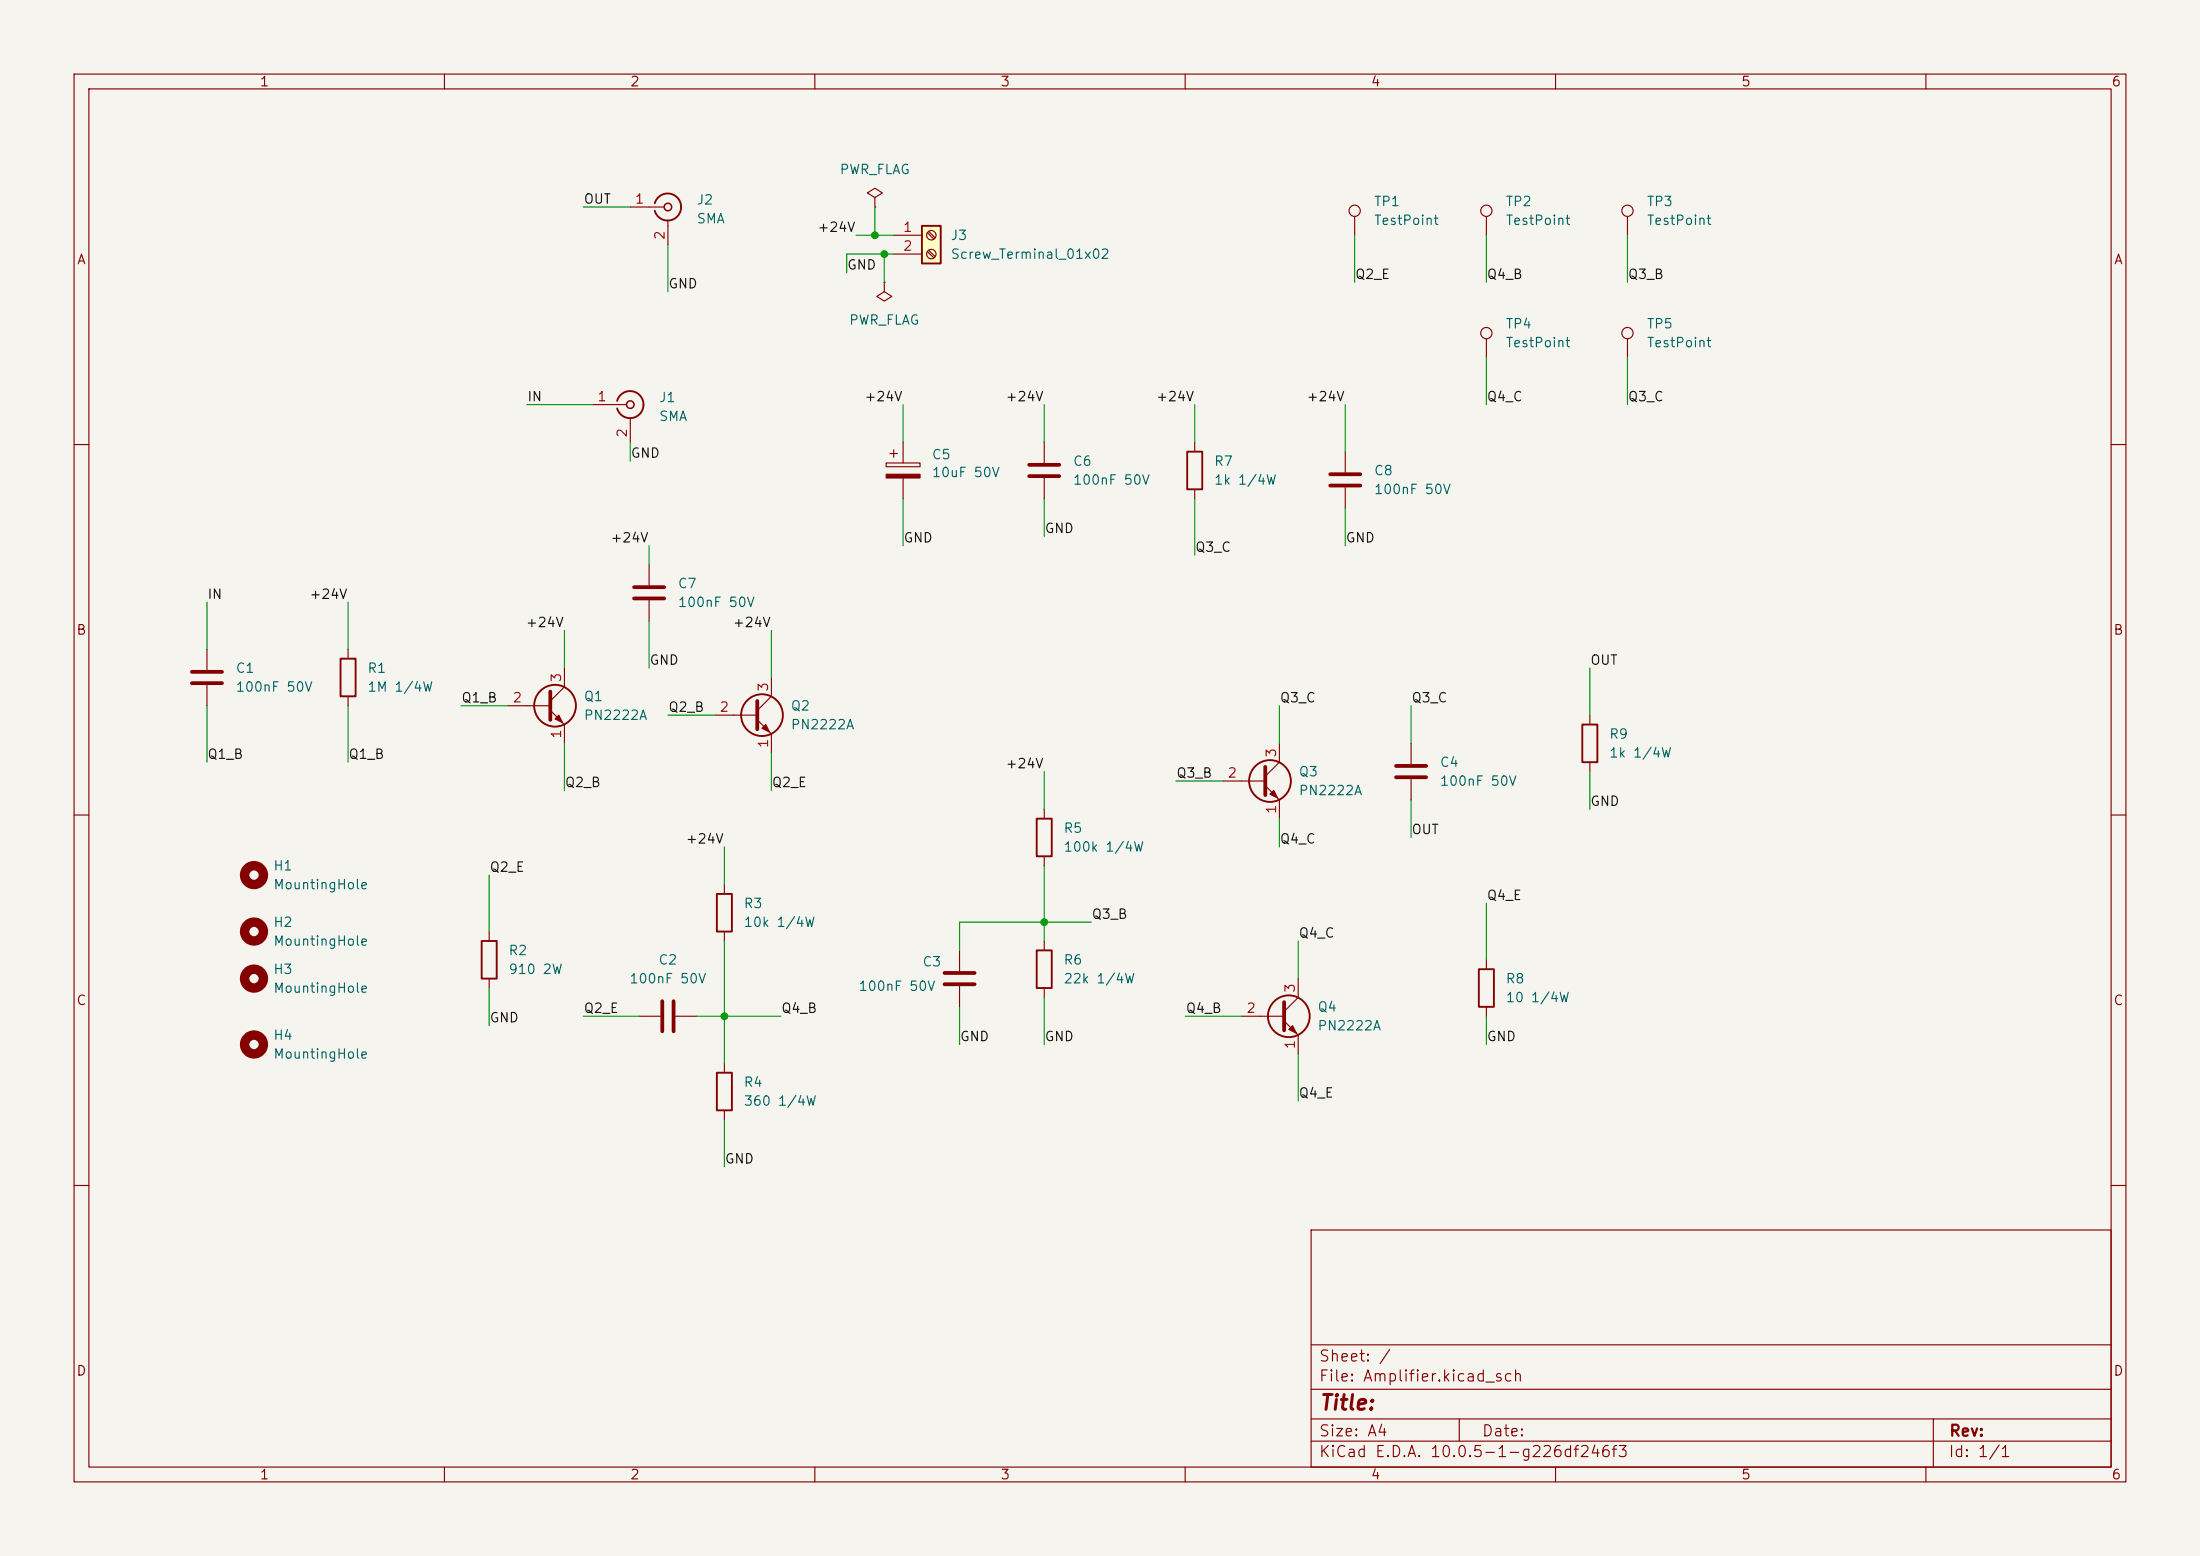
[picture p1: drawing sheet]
<svg xmlns="http://www.w3.org/2000/svg" width="297mm" height="210mm" viewBox="0 0 297 210" stroke-linecap="round" stroke-linejoin="round" font-family="sans-serif">
<path d="M0 0h297v210h-297z" fill="#f5f4ef" stroke="#f5f4ef" stroke-width=".14"/>
<g fill="none" stroke="#840000" stroke-width=".15">
<path d="M10 10h277v190h-277zM12 12h273v186h-273zM60 10v2M110 10v2M160 10v2M210 10v2M260 10v2M80 54.6h4.6M85.1 56.4v3.3M10 60h2M285 60h2M214.6 96.5v1.3"/>
<path d="M10 110h2M97.8 119.4v1.3M141 109.2v1.3M141 115.6v1.2M165.1 105.4h5.7M170.8 106l1.9 2v2.5M172.7 100.3v2.6l-1.9 1.9M190.5 100.3v2.8M190.5 105.2v2.8M214.6 102.9v1.2M285 110h2M66 125.7v1.3"/>
<path d="M66 132.1v1.3M86.4 137.2h2.8M91.2 137.2h2.8M97.8 125.7v1.3M129.5 128.3v2.8M129.5 133.1v2.8M141 127v1.3M141 133.4v1.2M167.6 137.2h5.8M173.4 137.8l1.9 1.9v2.5M175.3 132.1v2.5l-1.9 1.9M200.7 129.5v1.3"/>
<path d="M200.7 135.9v1.3M97.8 143.5v1.3M97.8 149.9v1.2M10 160h2M177 166h108v32h-108zM285 160h2M60 198v2M110 198v2M160 198v2M177 194.5h108M177 191.5h108M177 187.5h108"/>
<path d="M177 181.5h108M197 191.5v3M210 198v2M260 198v2M261 191.5v6.5"/>
</g>
<g fill="none" stroke="#840000" stroke-width=".25">
<path d="M83.3 54.1a1.81 1.81 0 0 1 2.8-1 1.81 1.81 0 0 1 0 3 1.81 1.81 0 0 1-2.8-1M213.6 97.8h2v5.1h-2zM140 110.5h2v5.1h-2zM65 127h2.1v5.1h-2.1zM96.8 120.7h2v5h-2zM140 128.3h2v5.1h-2zM199.6 130.8h2.1v5.1h-2.1zM96.8 144.8h2v5.1h-2z"/>
<circle cx="171.4" cy="105.4" r="2.82"/>
<circle cx="174" cy="137.2" r="2.82"/>
</g>
<g fill="none" stroke="#840000" stroke-width="1.3">
<circle cx="34.3" cy="118.1" r="1.27"/>
<circle cx="34.3" cy="132.1" r="1.27"/>
</g>
<circle cx="85.1" cy="54.6" r=".51" fill="none" stroke="#840000" stroke-width=".2"/>
<path d="M170.8 103.5v3.8M188.5 103.4h4M188.5 104.9h4M89.4 135.1v4.1M90.9 135.1v4.1M127.5 131.3h4.1M127.5 132.8h4.1M173.4 135.3v3.8" fill="none" stroke="#840000" stroke-width=".51"/>
<g fill="#840000" stroke="#840000" stroke-width=".15">
<path d="M174 138.9l.5-.5 .5 1z"/>
<path d="M171.4 107.2l.6-.5 .5 1z"/>
</g>
<path d="M124.5 30.5h2.5v5.1h-2.5z" fill="#ffffc2"/>
<g fill="none" stroke="#840000" stroke-width=".25">
<path d="M88.4 27.4a1.81 1.81 0 0 1 2.8-.9 1.81 1.81 0 0 1 0 2.9 1.81 1.81 0 0 1-2.8-1M124.5 30.5h2.5v5.1h-2.5zM160.3 61h2v5h-2zM46 88.9h2v5.1h-2z"/>
<circle cx="74.9" cy="95.2" r="2.82"/>
<circle cx="102.9" cy="96.5" r="2.82"/>
</g>
<g fill="none" stroke="#840000" stroke-width=".15">
<path d="M85.1 27.9h4.6M90.2 29.7v3.3M118.1 26.7l1-.7-1-.6-1 .6 1 .7v1.2M118.1 27.9h.1M119.4 38.1v1.3l1 .6-1 .6-1-.6 1-.6M119.4 38.1h.1M120.6 31.8h3.9M120.6 34.3h3.9M125.2 31.4l.9 .9M125.2 34l.9 .8M125.4 31.2l.8 .9M125.4 33.8l.8 .8"/>
<path d="M182.9 29.2v2.6M200.7 29.2v2.6M219.7 29.2v2.6M121.9 59.7v2.8M141 59.7v2.8M161.3 59.7v1.3M200.7 45.7v2.6M219.7 45.7v2.6M87.6 76.2v2.8M119.6 62.5h4.6v.5h-4.6zM120.1 61.2h1.1M120.6 60.7v1"/>
<path d="M121.9 64.5v2.8M141 64.5v2.8M161.3 66v1.3M181.6 61v2.8M181.6 65.8v2.8M27.9 87.6v2.8M27.9 92.5v2.8M47 87.6v1.3M47 94v1.3M68.6 95.3h5.7M74.3 95.9l1.9 1.9v2.5M76.2 90.2v2.5l-1.9 1.9"/>
<path d="M87.6 81v2.8M96.5 96.5h5.7M102.2 97.2l1.9 1.9v2.5M104.1 91.4v2.6l-1.9 1.9"/>
<circle cx="125.7" cy="31.7" r=".63"/>
<circle cx="125.7" cy="34.3" r=".63"/>
<circle cx="182.9" cy="28.4" r=".76"/>
<circle cx="200.7" cy="28.4" r=".76"/>
<circle cx="219.7" cy="28.4" r=".76"/>
<circle cx="200.7" cy="45" r=".76"/>
<circle cx="219.7" cy="45" r=".76"/>
</g>
<path d="M85.6 79.2h4.1M138.9 62.7h4.1M138.9 64.3h4.1M179.6 64h4M179.6 65.5h4M25.9 92.2h4.1M25.9 90.7h4.1M74.3 93.3v3.9M85.6 80.8h4.1M102.2 94.6v3.8" fill="none" stroke="#840000" stroke-width=".51"/>
<g fill="#840000" stroke="#840000" stroke-width=".15">
<path d="M119.6 64h4.6v.5h-4.6z"/>
<path d="M102.9 98.3l.5-.5 .5 1z"/>
<path d="M75.4 96.5l.5 1-1-.5z"/>
</g>
<g fill="none" stroke="#840000" stroke-width="1.3">
<circle cx="34.3" cy="125.7" r="1.27"/>
<circle cx="34.3" cy="141" r="1.27"/>
</g>
<circle cx="90.2" cy="27.9" r=".51" fill="none" stroke="#840000" stroke-width=".2"/>
<g fill="none" stroke="#009600" stroke-width=".15">
<path d="M78.7 27.9h6.4M90.2 33v6.4M115.6 31.8h5M118.1 27.9v3.9M119.4 34.3v3.8M120.6 34.3h-6.3v2.5M182.9 31.8v6.3M200.7 31.8v6.3M219.7 31.8v6.3M71.1 54.6h8.9M85.1 59.7v2.5M121.9 54.6v5.1"/>
<path d="M141 54.6v5.1M161.3 54.6v5.1M181.6 54.6v6.4M200.7 48.3v6.3M219.7 48.3v6.3M87.6 73.7v2.5M121.9 67.3v6.4M141 67.3v5.1M161.3 67.3v7.6M181.6 68.6v5.1M27.9 81.3v6.3M27.9 95.3v7.6"/>
<path d="M47 81.3v6.3M47 95.3v7.6M62.2 95.3h6.4M76.2 85.1v5.1M87.6 83.8v6.4M90.2 96.5h6.3M104.1 85.1v6.3M172.7 95.3v5M190.5 95.3v5M214.6 90.2v6.3M66 118.1v7.6M76.2 100.3v6.4"/>
<path d="M97.8 114.3v5.1M104.1 101.6v5.1M141 104.1v5.1M141 116.8v10.2M158.7 105.4h6.4M172.7 110.5v3.8M190.5 108v5M214.6 104.1v5.1M66 133.4v5M78.7 137.2h7.7M94 137.2h11.4M97.8 127v16.5"/>
<path d="M129.5 135.9v5.1M141 134.6v6.4M147.3 124.5h-17.8v3.8M160 137.2h7.6M175.3 127v5.1M200.7 121.9v7.6M200.7 137.2v3.8M97.8 151.1v6.4M175.3 142.2v6.4"/>
</g>
<g fill="#009600" stroke="#009600" stroke-width=".14">
<circle cx="141" cy="124.5" r=".46"/>
<circle cx="118.1" cy="31.8" r=".46"/>
<circle cx="119.4" cy="34.3" r=".46"/>
<circle cx="97.8" cy="137.2" r=".46"/>
</g>
<text font-size="2" fill="#840000" x="178" y="190.8">Title:</text>
<g font-size="1.5" fill="#840000">
<text x="178" y="184.1">Sheet: /</text>
<text x="178" y="186.8">File: Amplifier.kicad_sch</text>
<text x="178" y="197">KiCad E.D.A. 10.0.5-1-g226df246f3</text>
<text x="178" y="194.2">Size: A4</text>
<text x="200" y="194.2">Date:</text>
<text x="263" y="197">Id: 1/1</text>
<text x="263" y="194.2">Rev:</text>
</g>
<g font-size="1.3" fill="#840000">
<text x="35" y="12">1</text>
<text x="85" y="12">2</text>
<text x="135" y="12">3</text>
<text x="185" y="12">4</text>
<text x="235" y="12">5</text>
<text x="285" y="12">6</text>
<text x="10.3" y="36">A</text>
<text x="285.3" y="36">A</text>
<text x="10.2" y="86">B</text>
<text x="285.2" y="86">B</text>
<text x="10.2" y="136">C</text>
<text x="285.2" y="136">C</text>
<text x="10.2" y="186">D</text>
<text x="285.2" y="186">D</text>
<text x="35" y="200">1</text>
<text x="85" y="200">2</text>
<text x="135" y="200">3</text>
<text x="185" y="200">4</text>
<text x="235" y="200">5</text>
<text x="285" y="200">6</text>
</g>
<g font-size="1.3" fill="#006464">
<text x="113.3" y="23.8">PWR_FLAG</text>
<text x="94" y="27.9">J2</text>
<text x="185.4" y="28.1">TP1</text>
<text x="203.2" y="28.1">TP2</text>
<text x="222.2" y="28.1">TP3</text>
<text x="94" y="30.5">SMA</text>
<text x="128.3" y="32.7">J3</text>
<text x="128.3" y="35.3">Screw_Terminal_01x02</text>
<text x="185.4" y="30.7">TestPoint</text>
<text x="203.2" y="30.7">TestPoint</text>
<text x="222.2" y="30.7">TestPoint</text>
<text x="114.5" y="44.1">PWR_FLAG</text>
<text x="203.2" y="44.7">TP4</text>
<text x="203.2" y="47.2">TestPoint</text>
<text x="222.2" y="44.7">TP5</text>
<text x="222.2" y="47.2">TestPoint</text>
<text x="88.9" y="54.6">J1</text>
<text x="88.9" y="57.1">SMA</text>
<text x="125.7" y="62.3">C5</text>
<text x="125.7" y="64.7">10uF 50V</text>
<text x="144.8" y="63.2">C6</text>
<text x="144.8" y="65.7">100nF 50V</text>
<text x="163.8" y="63.2">R7</text>
<text x="163.8" y="65.7">1k 1/4W</text>
<text x="185.4" y="64.5">C8</text>
<text x="185.4" y="67">100nF 50V</text>
<text x="91.4" y="79.7">C7</text>
<text x="91.4" y="82.2">100nF 50V</text>
<text x="31.7" y="91.1">C1</text>
<text x="31.7" y="93.7">100nF 50V</text>
<text x="49.5" y="91.1">R1</text>
<text x="49.5" y="93.7">1M 1/4W</text>
<text x="78.7" y="94.9">Q1</text>
<text x="78.7" y="97.5">PN2222A</text>
<text x="106.7" y="96.2">Q2</text>
<text x="106.7" y="98.8">PN2222A</text>
<text x="217.2" y="100">R9</text>
<text x="175.2" y="105.1">Q3</text>
<text x="175.2" y="107.6">PN2222A</text>
<text x="194.3" y="103.8">C4</text>
<text x="194.3" y="106.4">100nF 50V</text>
<text x="217.2" y="102.6">1k 1/4W</text>
<text x="143.5" y="112.7">R5</text>
<text x="36.8" y="117.8">H1</text>
<text x="143.5" y="115.3">100k 1/4W</text>
<text x="36.8" y="120.3">MountingHole</text>
<text x="36.8" y="125.4">H2</text>
<text x="100.3" y="122.9">R3</text>
<text x="100.3" y="125.4">10k 1/4W</text>
<text x="36.8" y="131.8">H3</text>
<text x="36.8" y="128">MountingHole</text>
<text x="68.6" y="129.2">R2</text>
<text x="68.6" y="131.8">910 2W</text>
<text x="88.8" y="130.5">C2</text>
<text x="124.4" y="130.8">C3</text>
<text x="143.5" y="130.5">R6</text>
<text x="36.8" y="134.3">MountingHole</text>
<text x="84.9" y="133">100nF 50V</text>
<text x="115.8" y="134.1">100nF 50V</text>
<text x="143.5" y="133">22k 1/4W</text>
<text x="177.8" y="136.9">Q4</text>
<text x="203.2" y="133">R8</text>
<text x="203.2" y="135.6">10 1/4W</text>
<text x="36.8" y="140.7">H4</text>
<text x="36.8" y="143.2">MountingHole</text>
<text x="177.8" y="139.4">PN2222A</text>
<text x="100.3" y="147">R4</text>
<text x="100.3" y="149.6">360 1/4W</text>
</g>
<g font-size="1.3" fill="#0f0f0f">
<text x="78.7" y="27.8">OUT</text>
<text x="110.3" y="31.6">+24V</text>
<text x="90.1" y="39.2">GND</text>
<text x="114.3" y="36.7">GND</text>
<text x="182.9" y="38">Q2_E</text>
<text x="200.6" y="38">Q4_B</text>
<text x="219.7" y="38">Q3_B</text>
<text x="71.1" y="54.5">IN</text>
<text x="116.6" y="54.5">+24V</text>
<text x="135.7" y="54.5">+24V</text>
<text x="156" y="54.5">+24V</text>
<text x="176.3" y="54.5">+24V</text>
<text x="200.6" y="54.5">Q4_C</text>
<text x="219.7" y="54.5">Q3_C</text>
<text x="85.1" y="62.1">GND</text>
<text x="82.3" y="73.5">+24V</text>
<text x="121.9" y="73.5">GND</text>
<text x="140.9" y="72.3">GND</text>
<text x="161.3" y="74.8">Q3_C</text>
<text x="181.6" y="73.5">GND</text>
<text x="27.9" y="81.2">IN</text>
<text x="41.7" y="81.2">+24V</text>
<text x="70.9" y="85">+24V</text>
<text x="98.8" y="85">+24V</text>
<text x="62.2" y="95.1">Q1_B</text>
<text x="87.6" y="90">GND</text>
<text x="172.7" y="95.1">Q3_C</text>
<text x="190.5" y="95.1">Q3_C</text>
<text x="214.6" y="90">OUT</text>
<text x="90.1" y="96.4">Q2_B</text>
<text x="27.9" y="102.7">Q1_B</text>
<text x="47" y="102.7">Q1_B</text>
<text x="76.2" y="106.6">Q2_B</text>
<text x="104.1" y="106.6">Q2_E</text>
<text x="135.7" y="104">+24V</text>
<text x="158.7" y="105.3">Q3_B</text>
<text x="190.5" y="112.9">OUT</text>
<text x="214.6" y="109.1">GND</text>
<text x="66" y="118">Q2_E</text>
<text x="92.5" y="114.2">+24V</text>
<text x="172.7" y="114.2">Q4_C</text>
<text x="147.3" y="124.3">Q3_B</text>
<text x="200.6" y="121.8">Q4_E</text>
<text x="175.2" y="126.9">Q4_C</text>
<text x="78.7" y="137">Q2_E</text>
<text x="105.4" y="137">Q4_B</text>
<text x="160" y="137">Q4_B</text>
<text x="66" y="138.3">GND</text>
<text x="129.5" y="140.8">GND</text>
<text x="140.9" y="140.8">GND</text>
<text x="200.6" y="140.8">GND</text>
<text x="175.2" y="148.5">Q4_E</text>
<text x="97.8" y="157.4">GND</text>
</g>
<g font-size="1.3" fill="#a90000">
<text x="85.6" y="27.8">1</text>
<text x="90" y="32.5" transform="rotate(-90 90 32.5)">2</text>
<text x="121.8" y="31.6">1</text>
<text x="121.8" y="34.2">2</text>
<text x="80.5" y="54.5">1</text>
<text x="85" y="59.2" transform="rotate(-90 85 59.2)">2</text>
<text x="69.1" y="95.1">2</text>
<text x="76.1" y="92.2" transform="rotate(-90 76.1 92.2)">3</text>
<text x="104" y="93.4" transform="rotate(-90 104 93.4)">3</text>
<text x="76.1" y="99.8" transform="rotate(-90 76.1 99.8)">1</text>
<text x="97.1" y="96.4">2</text>
<text x="104" y="101.1" transform="rotate(-90 104 101.1)">1</text>
<text x="165.6" y="105.3">2</text>
<text x="172.6" y="102.3" transform="rotate(-90 172.6 102.3)">3</text>
<text x="172.6" y="110" transform="rotate(-90 172.6 110)">1</text>
<text x="168.2" y="137">2</text>
<text x="175.1" y="134.1" transform="rotate(-90 175.1 134.1)">3</text>
<text x="175.1" y="141.7" transform="rotate(-90 175.1 141.7)">1</text>
</g>
</svg>
